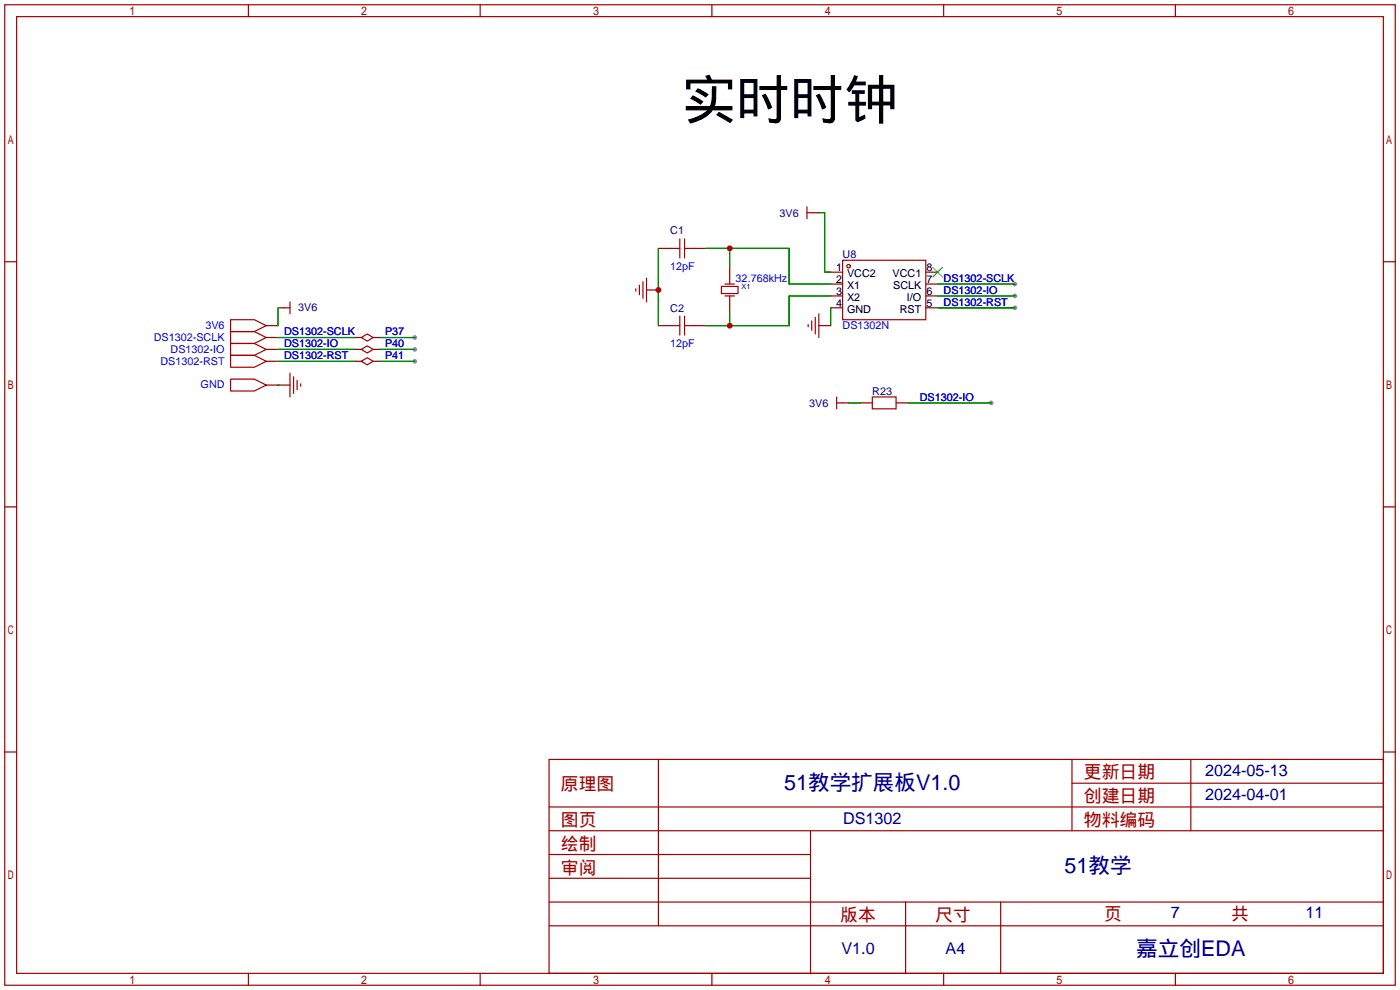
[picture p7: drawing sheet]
<svg xmlns="http://www.w3.org/2000/svg" width="299mm" height="212mm" viewBox="0 0 299 212" stroke-linecap="round" stroke-linejoin="round" font-family="sans-serif">
<g fill="#999">
<circle cx="88.6" cy="72.1" r=".51"/>
<circle cx="88.6" cy="74.7" r=".51"/>
<circle cx="88.6" cy="77.2" r=".51"/>
<circle cx="216.9" cy="60.7" r=".51"/>
<circle cx="216.9" cy="63.2" r=".51"/>
<circle cx="216.9" cy="65.8" r=".51"/>
<circle cx="211.8" cy="86.1" r=".51"/>
</g>
<g fill="none" stroke="#a10000" stroke-width=".25">
<path d="M1 1h297.2v209.6h-297.2zM3.6 3.6h292.1v204.4h-292.1zM53.1 1v2.6M102.6 1v2.6M152.1 1v2.6M201.7 1v2.6M251.2 1v2.6M1 55.9h2.6M138.2 59.4v5.1M143.3 53.1h2M145.3 51.1v4M146.3 53.1h2"/>
<path d="M146.3 51.1v4M172.5 44.2v2.5M172.5 45.5h1.2M180.1 55.6h17.8v12.7h-17.8zM295.7 55.9h2.5M49.3 70.9h5.1l2.5 1.2-2.5 1.3h-5.1zM49.3 73.4h5.1l2.5 1.3-2.5 1.2h-5.1zM49.3 75.9h5.1l2.5 1.3-2.5 1.3h-5.1zM49.3 68.3h5.1l2.5 1.3-2.5 1.3h-5.1zM60.7 65.8h1.3M62 64.5v2.6M62 79.8v5"/>
<path d="M77.2 72.1l1.3-.7 1.3 .7-1.3 .8zM77.2 74.7l1.3-.8 1.3 .8-1.3 .7zM77.2 77.2l1.3-.7 1.3 .7-1.3 .8zM135.9 61.7v.5M136.7 61v2M137.4 60.2v3.6M143.3 69.6h2M145.3 67.6v4M146.3 67.6v4M146.3 69.6h2M154.2 61.2h3.5v1.5h-3.5zM154.9 63.2h2.1"/>
<path d="M154.9 60.7h2.1M172.7 69.3v.5M173.5 68.6v2M174.2 67.8v3.6M175 67.1v5M49.3 81h5.1l2.5 1.3-2.5 1.3h-5.1zM62.7 80.5v3.6M63.5 81.3v2M64.3 82v.5M178.8 84.8v2.6M178.8 86.1h1.3M186.4 84.8h5.1v2.6h-5.1z"/>
<path d="M1 108.3h2.6M295.7 108.3h2.5M1 160.7h2.6M117.3 162.3h178.4v45.7h-178.4zM117.3 177.5h178.4M117.3 172.5h178.4M140.7 162.3v35.6M173.2 177.5v30.5M229.1 162.3v15.2M229.1 167.4h66.6M254.5 162.3v15.2M295.7 160.7h2.5"/>
<path d="M117.3 182.6h55.9M117.3 197.9h178.4M117.3 192.8h178.4M117.3 187.7h55.9M193.5 192.8v15.2M213.9 192.8v15.2M53.1 208v2.6M102.6 208v2.6M152.1 208v2.6M201.7 208v2.6M251.2 208v2.6"/>
<circle cx="181.4" cy="56.9" r=".38"/>
</g>
<g fill="none" stroke="#870000" stroke-width=".25">
<path d="M140.7 53.1h2.6M148.3 53.1h2.6M156 56.9v3.8M173.7 45.5h1.3M177.5 58.2h2.6M197.9 58.2h2.5M56.9 69.6h2.5M56.9 72.1h2.5M56.9 74.7h2.5M56.9 77.2h2.5M59.4 65.8h1.3M75.9 72.1h1.3"/>
<path d="M75.9 74.7h1.3M75.9 77.2h1.3M79.8 72.1h1.2M79.8 74.7h1.2M79.8 77.2h1.2M138.2 62h2.5M140.7 69.6h2.6M148.3 69.6h2.6M156 63.2v3.9M175 69.6h2.5M177.5 60.7h2.6M177.5 63.2h2.6"/>
<path d="M177.5 65.8h2.6M197.9 60.7h2.5M197.9 63.2h2.5M197.9 65.8h2.5M56.9 82.3h5.1M180.1 86.1h1.3M183.9 86.1h2.5M191.5 86.1h2.6"/>
</g>
<path d="M199.4 57.2l2 2M201.4 57.2l-2 2" fill="none" stroke="#3c3" stroke-width=".25"/>
<g fill="none" stroke="#008700" stroke-width=".25">
<path d="M140.7 53.1v16.5M150.9 53.1h17.8v7.6h8.8M156 53.1v3.8M175 45.5h1.3v12.7h1.2M59.4 65.8v3.8M59.4 72.1h16.5M59.4 74.7h16.5M59.4 77.2h16.5M81 72.1h7.6M81 74.7h7.6M81 77.2h7.6M156 67.1v2.5"/>
<path d="M177.5 65.8v3.8M177.5 63.2h-8.8v6.4h-17.8M200.4 63.2h16.5M200.4 60.7h16.5M200.4 65.8h16.5M59.4 82.3h.1M181.4 86.1h2.5M194.1 86.1h17.7"/>
</g>
<g fill="#c00">
<circle cx="156" cy="69.6" r=".63"/>
<circle cx="156" cy="53.1" r=".63"/>
<circle cx="140.7" cy="62" r=".63"/>
</g>
<text font-size="11.5" x="145.8" y="25.4">实时时钟</text>
<g font-size="4.6" fill="#000080">
<text x="167.6" y="168.8">51教学扩展板V1.0</text>
<text x="227.5" y="186.6">51教学</text>
<text x="242.8" y="204.3">嘉立创EDA</text>
</g>
<g font-size="3.8" fill="#a00000">
<text x="231.6" y="166.4">更新日期</text>
<text x="119.9" y="168.9">原理图</text>
<text x="231.6" y="171.5">创建日期</text>
<text x="119.9" y="176.5">图页</text>
<text x="231.6" y="176.5">物料编码</text>
<text x="119.9" y="181.6">绘制</text>
<text x="119.9" y="186.7">审阅</text>
<text x="179.6" y="196.9">版本</text>
<text x="199.9" y="196.9">尺寸</text>
<text x="236" y="196.6">页</text>
<text x="263.1" y="196.6">共</text>
</g>
<g font-size="3.5" fill="#000080">
<text x="257.6" y="165.9">2024-05-13</text>
<text x="257.6" y="171">2024-04-01</text>
<text x="180.2" y="176">DS1302</text>
<text x="250.2" y="196.1">7</text>
<text x="279" y="196.1">11</text>
<text x="179.8" y="204">V1.0</text>
<text x="202.1" y="204">A4</text>
</g>
<g font-size="2.3" fill="#000080">
<text x="166.6" y="46.3">3V6</text>
<text x="143.3" y="50.1">C1</text>
<text x="180.1" y="55.2">U8</text>
<text x="63.7" y="66.4">3V6</text>
<text x="143.3" y="66.6">C2</text>
<text x="173" y="86.9">3V6</text>
<text x="186.4" y="84.4">R23</text>
</g>
<g font-size="2.3" fill="#00f">
<text x="143.3" y="57.7">12pF</text>
<text x="157.2" y="60.2">32.768kHz</text>
<text x="201.7" y="60.2">DS1302-SCLK</text>
<text x="201.7" y="62.8">DS1302-IO</text>
<text x="201.7" y="65.3">DS1302-RST</text>
<text x="43.9" y="70.3">3V6</text>
<text x="60.7" y="71.7">DS1302-SCLK</text>
<text x="82.3" y="71.7">P37</text>
<text x="180.1" y="70.4">DS1302N</text>
<text x="32.9" y="72.8">DS1302-SCLK</text>
<text x="34.3" y="77.9">DS1302-RST</text>
<text x="36.5" y="75.4">DS1302-IO</text>
<text x="60.7" y="74.2">DS1302-IO</text>
<text x="60.7" y="76.8">DS1302-RST</text>
<text x="82.3" y="74.2">P40</text>
<text x="82.3" y="76.8">P41</text>
<text x="143.3" y="74.2">12pF</text>
<text x="42.9" y="83">GND</text>
<text x="196.6" y="85.6">DS1302-IO</text>
</g>
<g font-size="2.3">
<text x="178.7" y="57.9">1</text>
<text x="181" y="59.2">VCC2</text>
<text x="190.8" y="59.2">VCC1</text>
<text x="198" y="57.9">8</text>
<text x="178.7" y="60.5">2</text>
<text x="178.7" y="63">3</text>
<text x="178.7" y="65.6">4</text>
<text x="181" y="61.7">X1</text>
<text x="181" y="64.3">X2</text>
<text x="190.9" y="61.7">SCLK</text>
<text x="193.8" y="64.3">I/O</text>
<text x="198" y="65.6">5</text>
<text x="198" y="63">6</text>
<text x="198" y="60.5">7</text>
<text x="181" y="66.8">GND</text>
<text x="192.3" y="66.8">RST</text>
</g>
<text font-size="1.6" fill="#000080" x="158.5" y="61.7">X1</text>
</svg>
